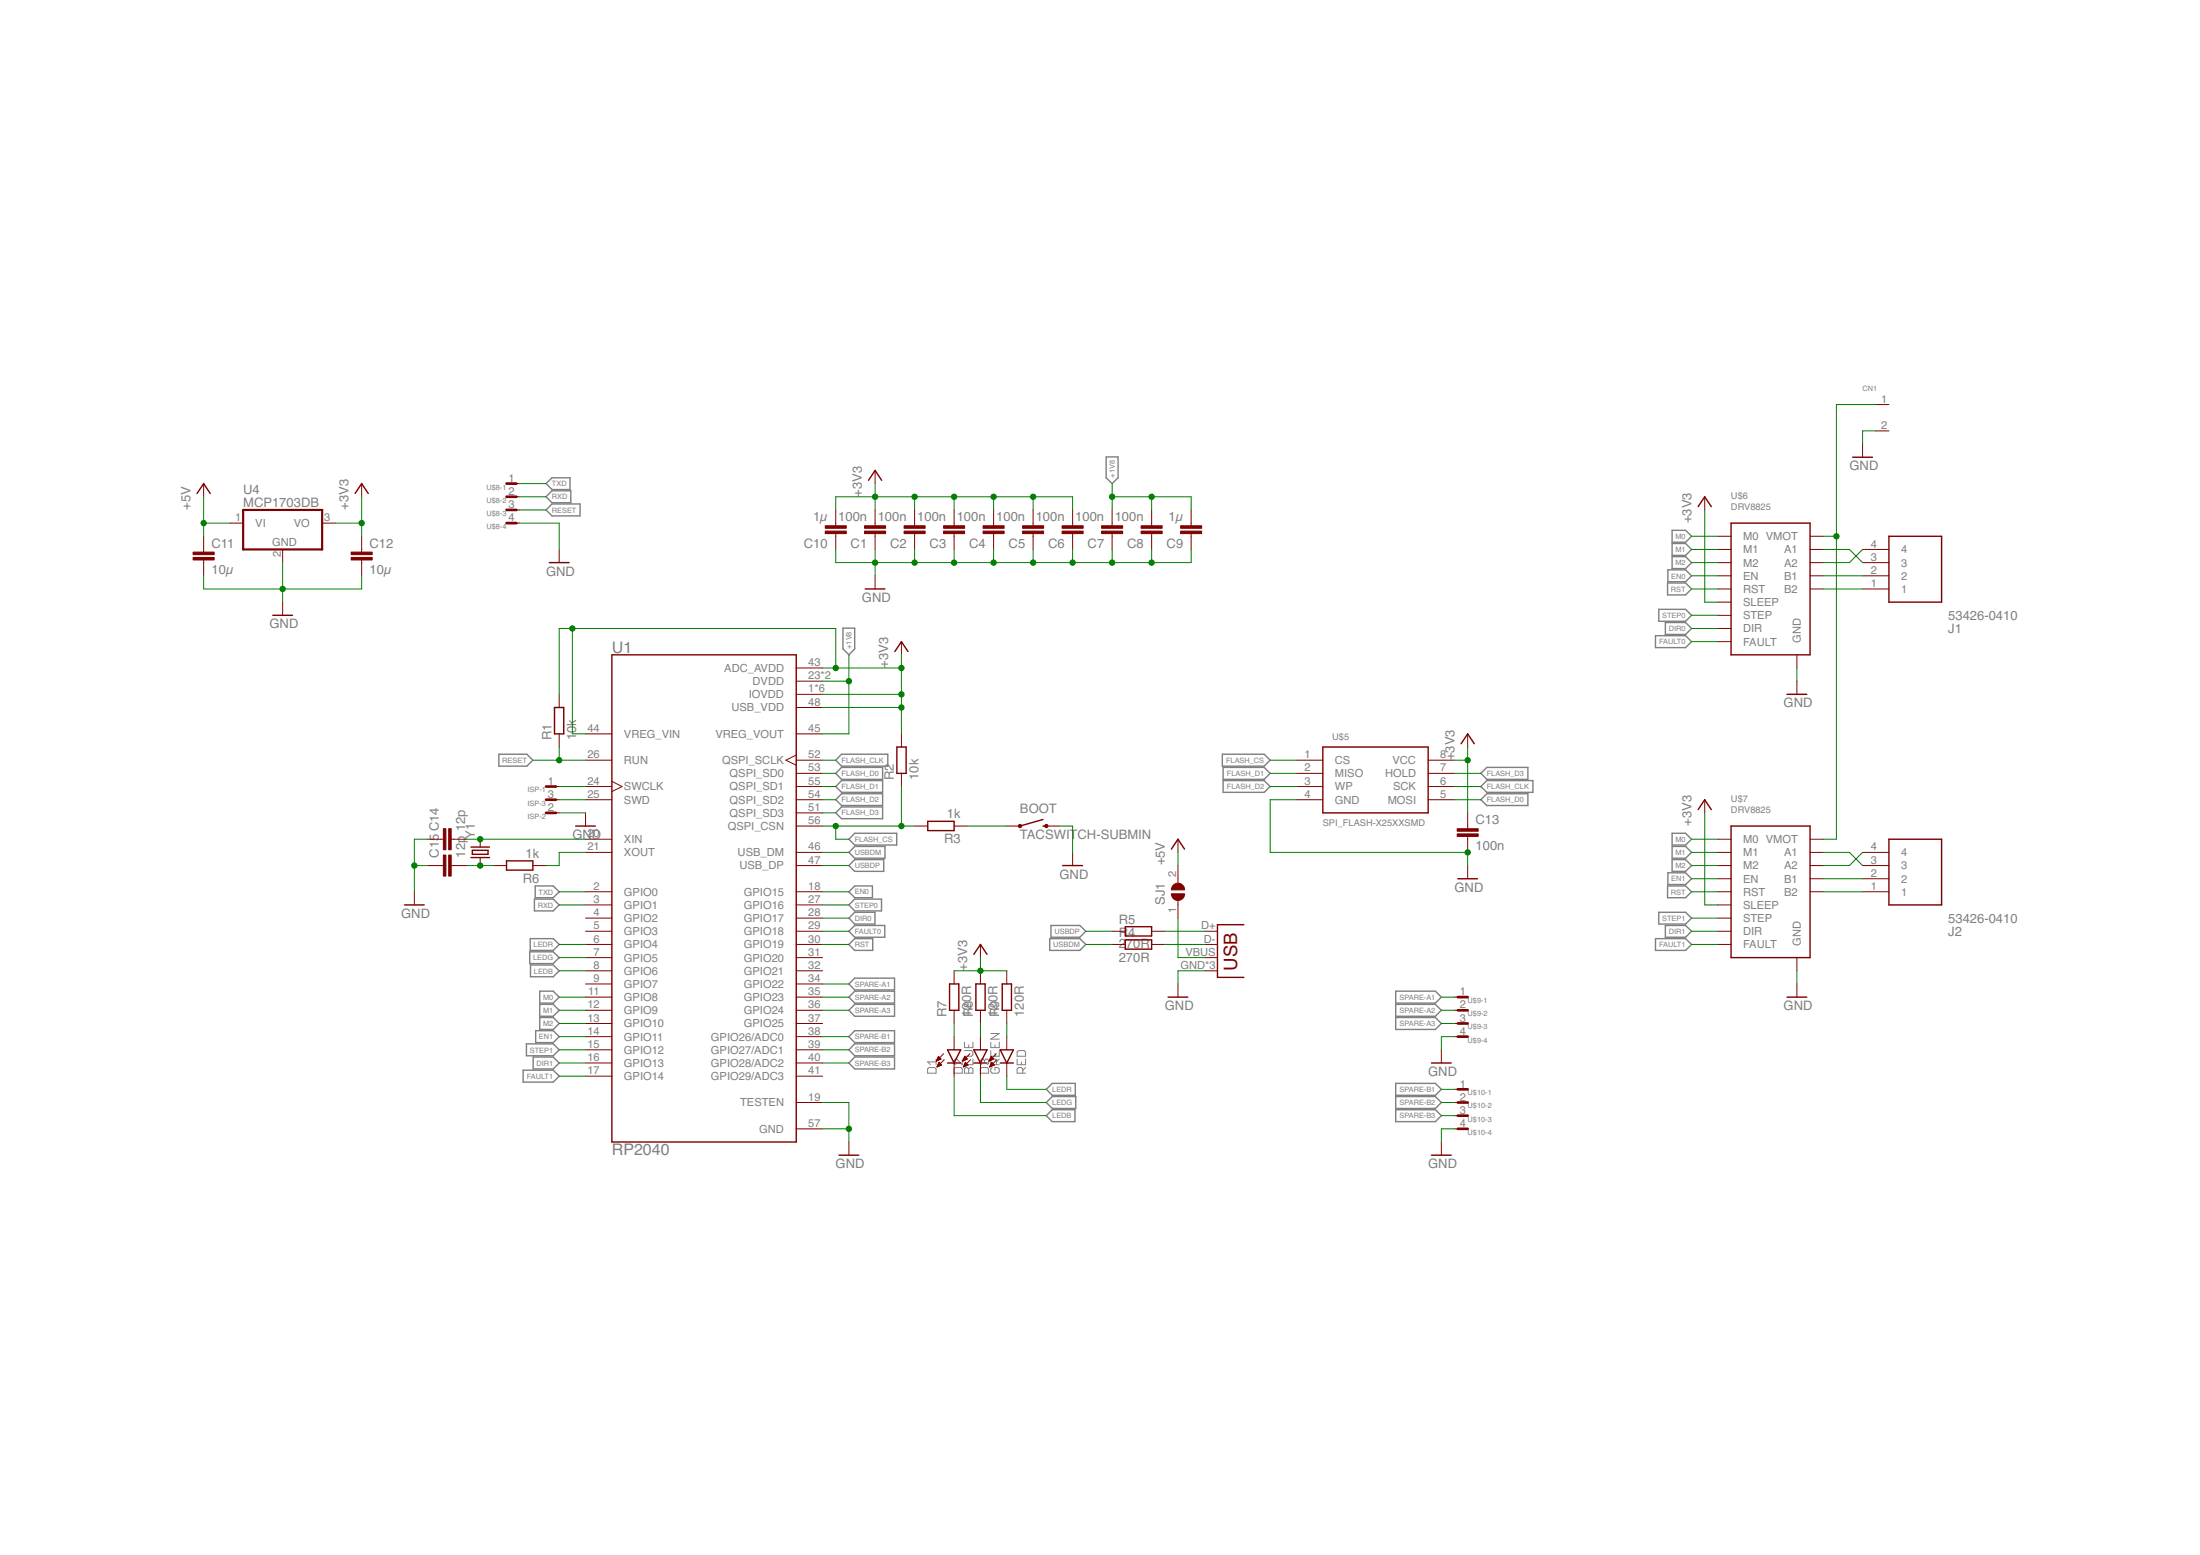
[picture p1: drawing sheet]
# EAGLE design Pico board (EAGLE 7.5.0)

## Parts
BOOT  TACSWITCH-SUBMIN  [TACSWITCH_SUBMIN]
C1  100n  C-EUC0402K  [C0402K]
C2  100n  C-EUC0402K  [C0402K]
C3  100n  C-EUC0402K  [C0402K]
C4  100n  C-EUC0402K  [C0402K]
C5  100n  C-EUC0402K  [C0402K]
C6  100n  C-EUC0402K  [C0402K]
C7  100n  C-EUC0402K  [C0402K]
C8  100n  C-EUC0402K  [C0402K]
C9  1µ  C-EUC0603K  [C0603K]
C10  1µ  C-EUC0603K  [C0603K]
C11  10µ  C-EUC1206K  [C1206K]
C12  10µ  C-EUC1206K  [C1206K]
C13  100n  C-EUC0402K  [C0402K]
C14  12p  C-EUC0402K  [C0402K]
C15  12p  C-EUC0402K  [C0402K]
CN1  2PIN_SCREW_TRM  [CONN2P]
D1  BLUE  LED-BLUE0603  [LED-0603]
D2  GREEN  LED-GREEN0603  [LED-0603]
D3  RED  LED-RED0603  [LED-0603]
ISP  SM03B-SRSS-TB  [SM03B-SRSS-TB]
J1  53426-0410  [SHDRRA4W55P0X250_1X4_1240X1150]
J2  53426-0410  [SHDRRA4W55P0X250_1X4_1240X1150]
JP1  USB-MICROB  [USB-MICROB]
R1  10k  R-EU_R0402-*  [R0402]
R2  10k  R-EU_R0402-*  [R0402]
R3  1k  R-EU_R0402-*  [R0402]
R4  270R  R-EU_R0402-*  [R0402]
R5  270R  R-EU_R0402-*  [R0402]
R6  1k  R-EU_R0402-*  [R0402]
R7  120R  R-EU_R0402-*  [R0402]
R8  120R  R-EU_R0402-*  [R0402]
R9  120R  R-EU_R0402-*  [R0402]
SJ1  SJ  [SJ]
U1  RP2040  [QFN40P700X700X90-57N]
U4  MCP1703DB  [SOT223]
U$5  SPI_FLASH-X25XXSMD  [SO08]
U$6  DRV8825  POLOLU  [POLOLU]
U$7  DRV8825  POLOLU  [POLOLU]
U$8  SM04B-SRSS-TB  [SM04B-SRSS-TB]
U$9  SM04B-SRSS-TB  [SM04B-SRSS-TB]
U$10  SM04B-SRSS-TB  [SM04B-SRSS-TB]
Y1  CRYSTAL5X3  [CRYSTAL-SMD-5X3]

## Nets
+1V8: C7.2 C8.2 C9.2 U1.23(DVDD) U1.45(VREG_VOUT) U1.50(DVDD)
+3V3: C1.2 C2.2 C3.2 C4.2 C5.2 C6.2 C10.2 C12.1 C13.1 R1.2 R2.2 R7.2 R8.2 R9.2 U1.1(IOVDD) U1.10(IOVDD) U1.22(IOVDD) U1.33(IOVDD) U1.42(IOVDD) U1.43(ADC_AVDD) U1.44(VREG_VIN) U1.48(USB_VDD) U1.49(IOVDD) U4.3(VO) U$5.8(VCC) U$6.SLEEP U$7.SLEEP
+5V: C11.1 SJ1.2 U4.1(VI)
DIR0: U1.28(GPIO17) U$6.DIR
DIR1: U1.16(GPIO13) U$7.DIR
EN0: U1.18(GPIO15) U$6.ENABLE(EN)
EN1: U1.14(GPIO11) U$7.ENABLE(EN)
FAULT0: U1.29(GPIO18) U$6.FAULT
FAULT1: U1.17(GPIO14) U$7.FAULT
FLASH_CLK: U1.52(QSPI_SCLK) U$5.6(SCK)
FLASH_CS: R2.1 R3.2 U1.56(QSPI_CSN) U$5.1(CS)
FLASH_D0: U1.53(QSPI_SD0) U$5.5(MOSI)
FLASH_D1: U1.55(QSPI_SD1) U$5.2(MISO)
FLASH_D2: U1.54(QSPI_SD2) U$5.3(WP)
FLASH_D3: U1.51(QSPI_SD3) U$5.7(HOLD)
GND: BOOT.-2 C1.1 C2.1 C3.1 C4.1 C5.1 C6.1 C7.1 C8.1 C9.1 C10.1 C11.2 C12.2 C13.2 C14.1 C15.1 CN1.2 ISP.2 JP1.GND JP1.MT1(GND) JP1.MT2(GND) U1.19(TESTEN) U1.57(GND) U4.2(GND) U$5.4(GND) U$6.GND@1(GND) U$6.GND@2(GND) U$7.GND@1(GND) U$7.GND@2(GND) U$8.4 U$9.4 U$10.4
LEDB: D1.C U1.8(GPIO6)
LEDG: D2.C U1.7(GPIO5)
LEDR: D3.C U1.6(GPIO4)
M0: U1.11(GPIO8) U$6.M0 U$7.M0
M1: U1.12(GPIO9) U$6.M1 U$7.M1
M2: U1.13(GPIO10) U$6.M2 U$7.M2
N$5 [power]: J1.3 U$6.A1
N$6: JP1.D+ R5.2
N$7: JP1.D- R4.2
N$8 [power]: J1.4 U$6.A2
N$9: BOOT.-1 R3.1
N$10 [power]: J2.2 U$7.B1
N$11 [power]: J2.1 U$7.B2
N$12 [power]: J2.3 U$7.A1
N$13 [power]: J2.4 U$7.A2
N$16: JP1.VBUS SJ1.1
N$17: ISP.1 U1.24(SWCLK)
N$18: ISP.3 U1.25(SWD)
N$19: C15.2 R6.2 Y1.1
N$20: R6.1 U1.21(XOUT)
N$21: C14.2 U1.20(XIN) Y1.3
N$22 [power]: J1.2 U$6.B1
N$23 [power]: J1.1 U$6.B2
N$25: D1.A R7.1
N$26: D2.A R8.1
N$27 [power]: CN1.1 U$6.VMOT U$7.VMOT
N$28: D3.A R9.1
RESET: R1.1 U1.26(RUN) U$8.3
RST: U1.30(GPIO19) U$6.RESET(RST) U$7.RESET(RST)
RXD: U1.3(GPIO1) U$8.2
SPARE-A1: U1.34(GPIO22) U$9.1
SPARE-A2: U1.35(GPIO23) U$9.2
SPARE-A3: U1.36(GPIO24) U$9.3
SPARE-B1: U1.38(GPIO26/ADC0) U$10.1
SPARE-B2: U1.39(GPIO27/ADC1) U$10.2
SPARE-B3: U1.40(GPIO28/ADC2) U$10.3
STEP0: U1.27(GPIO16) U$6.STEP
STEP1: U1.15(GPIO12) U$7.STEP
TXD: U1.2(GPIO0) U$8.1
USBDM: R4.1 U1.46(USB_DM)
USBDP: R5.1 U1.47(USB_DP)
Unconnected: U1.4(GPIO2) U1.5(GPIO3) U1.9(GPIO7) U1.31(GPIO20) U1.32(GPIO21) U1.37(GPIO25) U1.41(GPIO29/ADC3)

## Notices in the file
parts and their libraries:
SparkFun-FreqCtrl: Licensing: CC v3.0 Share-Alike You are welcome to use this library for commercial purposes.
SparkFun-LED: Licensing: Creative Commons ShareAlike 4.0 International - https://creativecommons.org/licenses/by-sa/4.0
